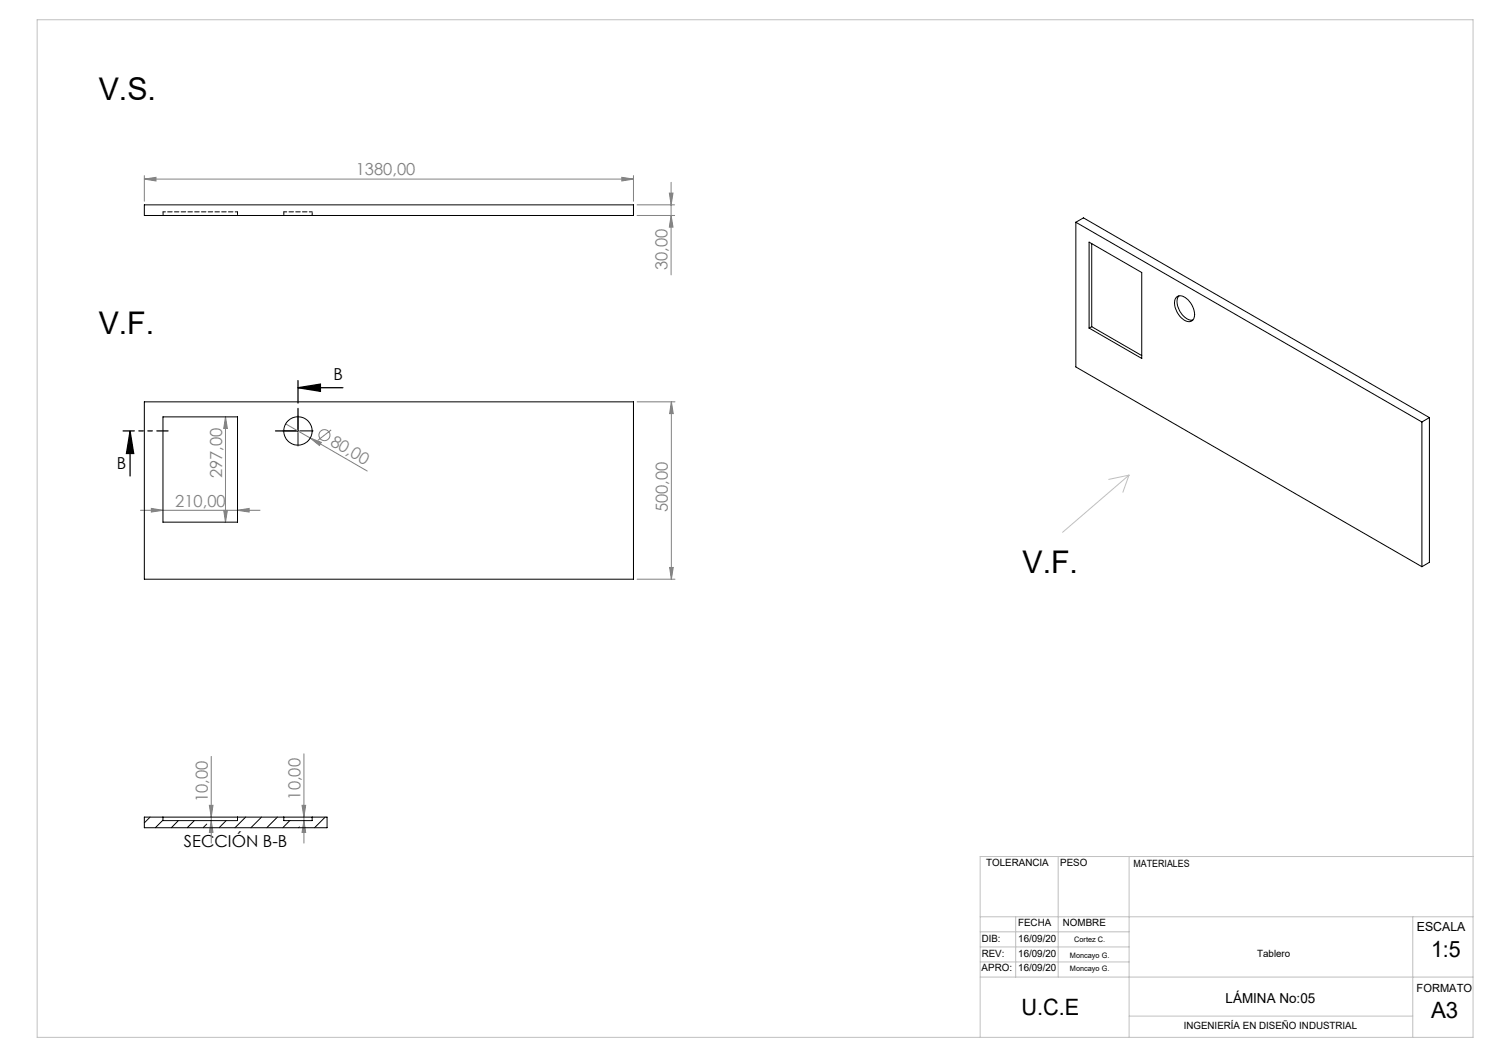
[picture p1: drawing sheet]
<svg xmlns="http://www.w3.org/2000/svg" width="420mm" height="297mm" viewBox="0 0 420 297" stroke-linecap="round" stroke-linejoin="round" font-family="sans-serif">
<g fill="none" stroke="#808080" stroke-width=".28">
<path d="M40.7 50.5l3.3-.5v1zM40.7 49.5v7.3M40.7 50.5h138M175.4 50l3.3 .5-3.3 .5zM178.7 49.5v7.3M179.7 57.8h10.6M188.8 54.5h1l-.5 3.3zM189.3 51.4v26.1M179.7 60.8h10.6M189.3 60.8l.5 3.3h-1zM63.6 117.6l.5 3.3h-1zM63.6 117.6v29.7"/>
<path d="M80.6 119.6l23 13.3M179.7 113.3h10.7M189.4 113.3l.5 3.4h-1zM189.4 113.3v50.1M87.5 123.5l3.1 1.3-.5 .9zM93.4 121.2l-3.8 3M39.6 143.9h33.7M42.7 143.4l3.3 .5-3.3 .5zM63.1 144h1l-.5 3.3zM67 143.9l3.3-.5v1zM179.7 163.4h10.7M188.9 160.1h1l-.5 3.3z"/>
<path d="M59.6 213.4v24.4M85.7 212.6v25.2M59.1 227.2h1l-.5 3.3zM59.6 231.5l.5 3.3h-1zM85.2 227.2h1l-.5 3.3zM85.7 231.5l.5 3.3h-1z"/>
<circle cx="91.5" cy="122.7" r="1.56"/>
</g>
<path d="M84 109.4l6.4-1.1v2.1zM84 109.4h12.7M36.7 121.6l1 6.3h-2zM36.7 121.6v12.7" fill="none" stroke="#000" stroke-width=".35"/>
<path d="M83.6 121.5h-3.8M84.1 121v-3.7M84.1 122v3.8M84.6 121.5h3.7" fill="none" stroke="#000" stroke-width=".28" stroke-dasharray="15.2 1.3 1.3 1.3"/>
<path d="M83.8 121.6h.5M84 121.3v.5" fill="none" stroke="#000" stroke-width=".28"/>
<path d="M34.7 121.5h12.7" fill="none" stroke="#000" stroke-width=".35" stroke-dasharray="6.3 1.3 1.3 1.3 1.3 1.3" stroke-dashoffset="3.2"/>
<path d="M84.1 107.3v6.4M84.1 115.2v6.3M77.7 121.5h6.4" fill="none" stroke="#000" stroke-width=".35" stroke-dasharray="6.3 1.3 1.3 1.3 1.3 1.3"/>
<g fill="none" stroke="#c0c0c0" stroke-width=".28">
<path d="M10.5 5.6h405v287h-405zM318.5 134l-18.8 16.1M318.5 134l-1.8 4.8M318.5 134l-5.8 1.2M276.5 258.6h139M286.5 258.6v17M298.5 241.6v34M318.5 241.6v51M398.5 258.6v34M415.5 241.6h-139v51M276.5 267.1h42M276.5 271.3h42"/>
<path d="M276.5 262.8h42M276.5 275.6h139M318.5 286.6h80"/>
</g>
<path d="M36.7 121.6l1 6.3h-2zM84 109.4l6.4-1.1v2.1z" fill="#000"/>
<g fill="#808080">
<path d="M87.5 123.5l3.1 1.3-.5 .9z"/>
<path d="M42.7 143.4l3.3 .5-3.3 .5zM67 143.9l3.3-.5v1zM40.7 50.5l3.3-.5v1zM175.4 50l3.3 .5-3.3 .5z"/>
<path d="M63.1 144h1l-.5 3.3zM63.6 117.6l.5 3.3h-1zM59.6 231.5l.5 3.3h-1zM59.1 227.2h1l-.5 3.3zM85.7 231.5l.5 3.3h-1zM85.2 227.2h1l-.5 3.3z"/>
<path d="M189.4 113.3l.5 3.4h-1zM188.9 160.1h1l-.5 3.3zM188.8 54.5h1l-.5 3.3zM189.3 60.8l.5 3.3h-1z"/>
</g>
<g fill="none" stroke="#000" stroke-width=".28">
<path d="M40.7 57.8h138v3h-138zM303.5 62.7l2.1-1.2 97.6 56.3M303.5 62.7l97.6 56.3M303.5 62.7v40.8l97.6 56.3M307.2 68.3l14.9 8.6v24.2l-14.9-8.6zM307.9 68.7v23.4M307.9 92.1l14.2 8.2M307.9 92.1l-.7 .4M332 83.7a2.65 2.65 0 0 1 3.4 1.1 4.9 4.9 0 0 1 1.1 5.4 2.22 2.22 0 0 1-3.2-.5 5.2 5.2 0 0 1-1.6-5.7zM332.5 83.5a4.6 4.6 0 0 0 1.2 5.5l.6 .5a2.58 2.58 0 0 0 2.1 .8M40.7 113.3h138v50.1h-138zM46 117.6h21v29.7h-21z"/>
<path d="M401.1 119v40.8M403.2 117.8l-2.1 1.2M403.2 117.8v40.8l-2.1 1.2M42.3 230.5l-1.6 1.6M46 230.5v1h21v-1M46 231.3l-2.2 2.2M50.3 231.5l-2 2M54.8 231.5l-2 2M58.3 232.4l-1 1.1M63.8 231.5l-2 2M69.3 230.5l-3 3M73.8 230.5l-3 3"/>
<path d="M78.2 230.5l-3 3M80 230.5h8.1M80 230.5h-39.3v3h51.6v-3h-4.2M80 230.5v1h8.1v-1M81.7 231.5l-1.9 2M84.5 233.3l-.3 .2M91.7 230.5l-3 3"/>
<circle cx="84.1" cy="121.6" r="4"/>
</g>
<path d="M88.1 59.8h-8" fill="none" stroke="#000" stroke-width=".28" stroke-dasharray="1.3 .6" stroke-dashoffset=".4"/>
<path d="M67 59.8h-21" fill="none" stroke="#000" stroke-width=".28" stroke-dasharray="1.3 .6" stroke-dashoffset=".6"/>
<path d="M46 59.8v1M67 59.8v1M80.1 59.8v1M88.1 60.8v-1" fill="none" stroke="#000" stroke-width=".28" stroke-dasharray="1.3 .6" stroke-dashoffset=".5"/>
<g font-size="8.8">
<text x="27.9" y="28.3">V.S.</text>
<text x="27.9" y="94.2">V.F.</text>
<text x="288.5" y="161.5">V.F.</text>
</g>
<g font-size="6.3">
<text x="403.7" y="270">1:5</text>
<text x="288.1" y="286.2">U.C.E</text>
<text x="403.7" y="287.2">A3</text>
</g>
<g font-size="4.7" fill="#808080">
<text x="100.4" y="49.5">1380,00</text>
<text x="188.3" y="76.2" transform="rotate(-90 188.3 76.2)">30,00</text>
<text x="92.9" y="125.5" transform="rotate(30 92.9 125.5)">80,00</text>
<text x="62.6" y="134.8" transform="rotate(-90 62.6 134.8)">297,00</text>
<text x="49.4" y="142.9">210,00</text>
<text x="188.4" y="144.5" transform="rotate(-90 188.4 144.5)">500,00</text>
<text x="58.6" y="226.3" transform="rotate(-90 58.6 226.3)">10,00</text>
<text x="84.7" y="225.5" transform="rotate(-90 84.7 225.5)">10,00</text>
</g>
<g font-size="4.7">
<text x="94.1" y="107.2">B</text>
<text x="33" y="132.1">B</text>
<text x="51.9" y="239">SECCIÓN B-B</text>
</g>
<text font-size="3.9" x="345.7" y="283">LÁMINA No:05</text>
<text font-size="3.5" x="399.6" y="262.6">ESCALA</text>
<text font-size="3.2" x="399.6" y="279.7">FORMATO</text>
<g font-size="2.8">
<text x="278.1" y="244.3">TOLERANCIA</text>
<text x="299.1" y="244.3">PESO</text>
<text x="319.7" y="244.6">MATERIALES</text>
<text x="287.2" y="261.3">FECHA</text>
<text x="299.8" y="261.3">NOMBRE</text>
<text x="276.9" y="265.8">DIB:</text>
<text x="287.2" y="265.8">16/09/20</text>
<text x="276.9" y="273.8">APRO:</text>
<text x="276.9" y="270.1">REV:</text>
<text x="287.2" y="270.1">16/09/20</text>
<text x="287.2" y="273.8">16/09/20</text>
<text x="354.6" y="270.1">Tablero</text>
<text x="333.9" y="290.3">INGENIERÍA EN DISEÑO INDUSTRIAL</text>
</g>
<g font-size="2.1">
<text x="303" y="265.8">Cortez C.</text>
<text x="301.8" y="270.1">Moncayo G.</text>
<text x="301.8" y="273.8">Moncayo G.</text>
</g>
</svg>
